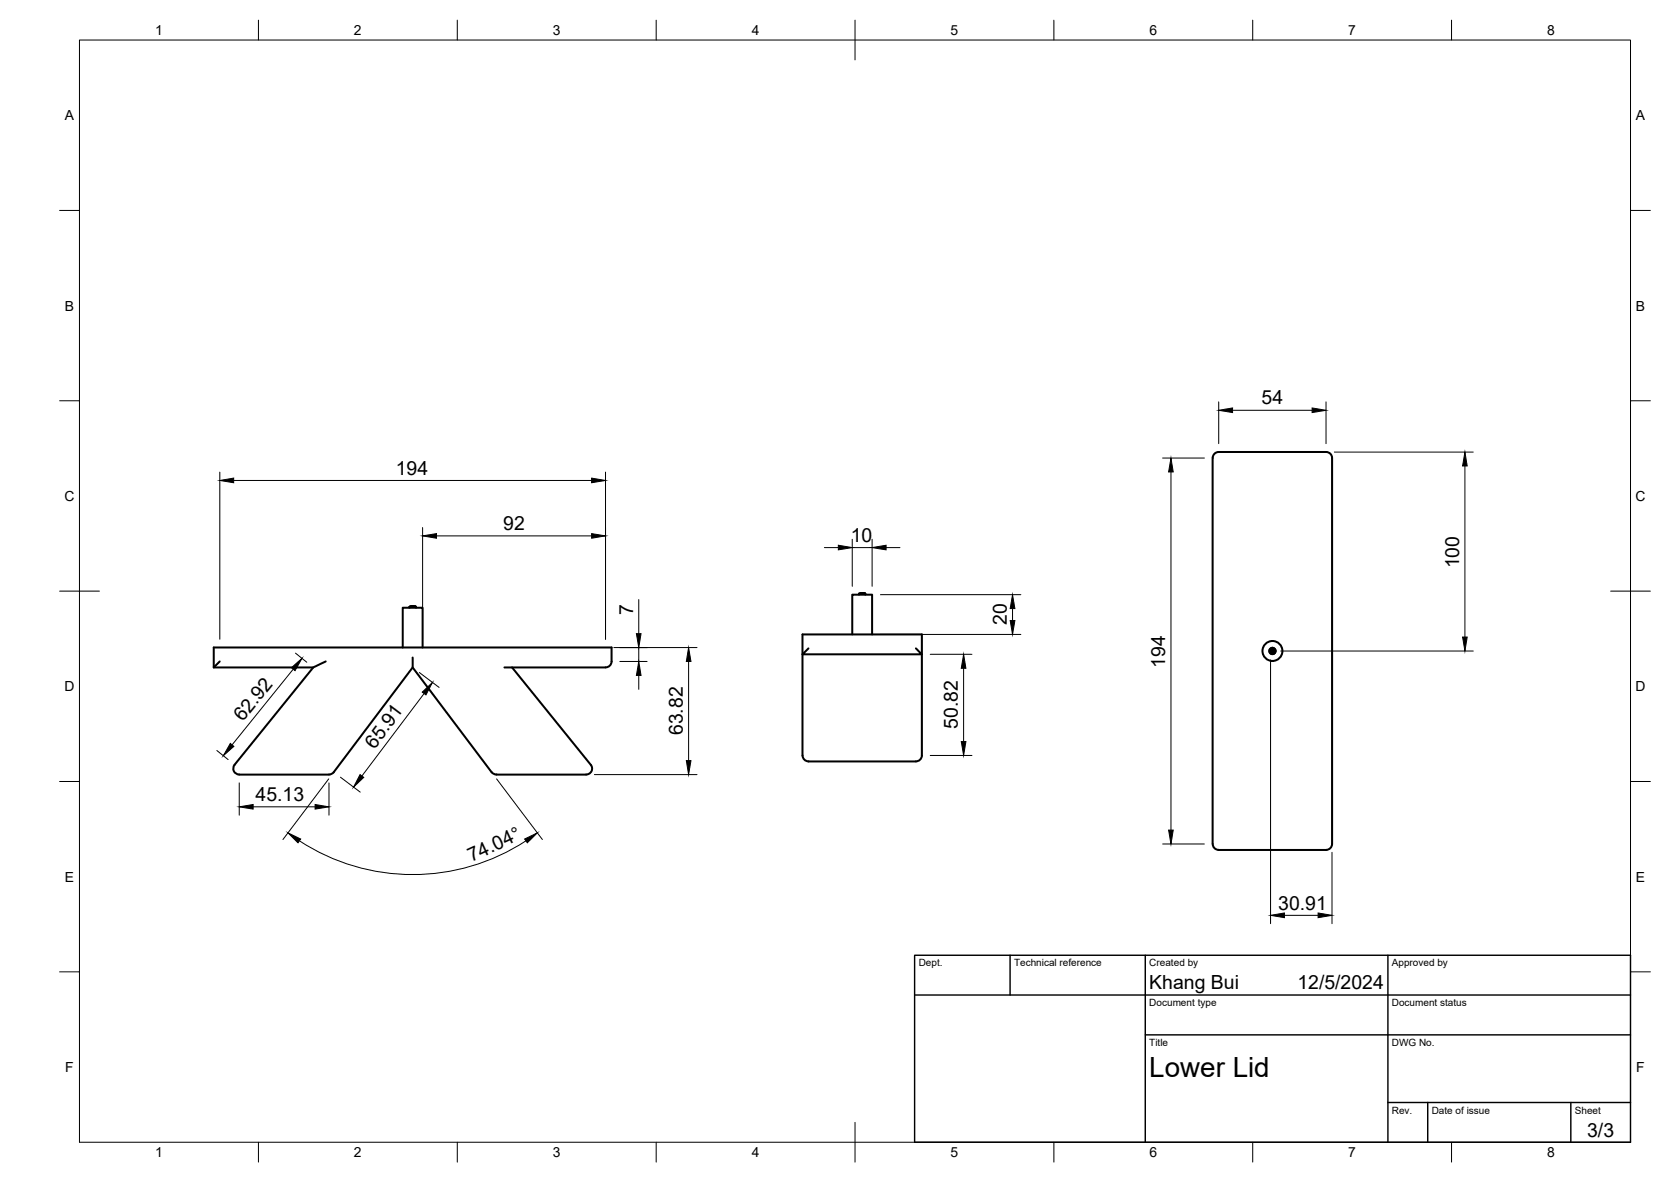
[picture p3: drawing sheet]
<svg xmlns="http://www.w3.org/2000/svg" width="420mm" height="297mm" viewBox="0 0 420 297" stroke-linecap="round" stroke-linejoin="round" font-family="sans-serif">
<!-- layer: Visible -->
<g fill="none" stroke="#000" stroke-width=".51">
<path d="M306.4 113.6h27M306.4 113.6a1.49 1.49 0 0 0-1.5 1.5v97a1.54 1.54 0 0 0 1.5 1.5M333.4 113.6a1.49 1.49 0 0 1 1.5 1.5v97a1.49 1.49 0 0 1-1.5 1.5M103 152.7v-.2h1.5l.1 .2M103.3 152.4l-.3 .1M103.3 152.4h.3M103.9 152.3h-.3M103.9 152.3l.6 .2M201.8 159.4h30v30.4a1.49 1.49 0 0 1-1.5 1.5h-27a1.52 1.52 0 0 1-1.5-1.4zM214.3 159.4v-10h5v10M216.6 149.1l-.6 .1M216.7 149.1h.2"/>
<path d="M217 149l.6 .2M217.6 149.2h-1.6v.2M217.6 149.2v.2M55.2 166.2l-1.5 1.5M78.8 167.7l-19.8 24.5a1.49 1.49 0 0 0-.2 1.6 1.49 1.49 0 0 0 1.3 .8M81.9 166.2l-3.1 1.5h-25.1v-5h100.1v3.5a1.49 1.49 0 0 1-1.5 1.5M101.3 162.7v-10h5v10M103.8 165.2v2.5l-19.9 26.3-.5 .5-.7 .1M103.8 167.7l19.8 26.4M126.8 167.7h25.5M128.8 167.7l19.8 24.5a1.49 1.49 0 0 1 .1 1.6 1.49 1.49 0 0 1-1.3 .8M203.3 162.9l-1.5 1.5h30l-1.5-1.5"/>
<path d="M319.5 163.5v.2M319.7 163.7h-.2h.3M319.7 163.7l.1 .1M319.8 163.4h-.3l.2 .1M319.8 163.4l-.1 .1M319.8 163.8v.3v-.3M319.8 164h.3M319.8 163.1h.3M319.8 163.4v-.3v.3M320.1 163.4v.1M320.1 163.1l-.1 .3M320.1 163.1v.3"/>
<path d="M320.1 163.8v.3l-.1-.3M320.1 163.7v.1M320.1 163.4h.3M320.1 163.7h.3M320.4 163.5v.2M320.4 163.5h-.3M320.4 163.7h-.3M60.1 194.7h22.6M123.6 194l.5 .5 .7 .1M124.8 194.7h22.6M306.4 213.6h27"/>
<circle cx="319.9" cy="163.6" r=".77"/>
<circle cx="319.9" cy="163.6" r="2.51"/>
</g>
<g fill="#000">
<circle cx="103.3" cy="152.4" r=".25"/>
<circle cx="104.2" cy="152.4" r=".25"/>
<circle cx="216.3" cy="149.1" r=".25"/>
<circle cx="217.3" cy="149.1" r=".25"/>
</g>
<!-- layer: BORDER -->
<g fill="none" stroke="#000" stroke-width=".25">
<path d="M20 10.1h390v276.9h-390zM65 5.1v5M115 5.1v5M165 5.1v5M215 5.1v10M265 5.1v5M315 5.1v5M365 5.1v5M15 52.9h5M410 52.9h5M15 100.7h5M410 100.7h5"/>
<path d="M15 148.6h10M405 148.6h10M15 196.4h5M410 196.4h5M15 244.2h5M410 244.2h5M65 287v5M115 287v5M165 287v5M215 282.1v9.9M265 287v5M315 287v5"/>
<path d="M365 287v5"/>
</g>
<!-- layer: TITLEBLOCK -->
<path d="M230 240.1h180v46.9h-180zM230 250h180M254 240.1v9.9M288 240.1v46.9M349 240.1v46.9M288 260.1h122M349 277.1h61M359 277.1v9.9M395 277.1v9.9" fill="none" stroke="#000" stroke-width=".36"/>
<!-- layer: FD_Dimensions -->
<g fill="none" stroke="#000" stroke-width=".25">
<path d="M55.3 118.6v42M152.3 118.6v42M292.3 115.1h10.5M294.4 118.6v90M306.4 101v10.5M309.9 103.1h20M333.4 101v10.5M335.5 113.6h34.9M368.3 117.1v43M58.8 120.7h90M106.3 132.6v28M109.7 134.7h39.1"/>
<path d="M207.3 137.6h3.5M214.3 135.5v11.8M214.3 137.6h5M219.3 135.5v11.8M222.8 137.6h3.5M160.6 150.7v8.5M221.4 159.4h35.3M221.4 149.4h35.3M254.6 152.9v3M73.7 168.2l-15.3 19M74.3 164.1l2.8 2.3M105.4 169l5 3.7"/>
<path d="M106.6 174.3l-15.6 20.7M154.3 162.7h21M155.9 166.2h6.8M160.6 162.7v3.5M160.6 169.7v3.5M173.1 166.2v24.9M233.9 164.4h10.5M242.3 167.9v18.5M319.5 165.8v66.3M322 163.6h48.4M54.5 188.6l2.9 2.3M60.2 196.8v8.1"/>
<path d="M82.7 195.7l-11.6 15.3M82.7 196.8v8.1M85.6 195.3l5 3.8M124.9 195.7l11.5 15.3M149.5 194.7h25.8M233.9 189.9h10.5M63.6 202.8h15.6M75.3 211.3a52.1 52.1 0 0 0 57 0M292.3 212.1h10.5M334.9 214.2v17.9M323 230h8.4"/>
</g>
<g fill="#000" stroke="#000" stroke-width=".25">
<path d="M294.4 115.1l.6 3.5h-1.2zM306.4 103.1l3.5-.6v1.2zM329.9 102.5l3.5 .6-3.5 .6zM368.3 113.6l.6 3.5h-1.2zM55.3 120.7l3.5-.6v1.2zM106.3 134.7l3.4-.6v1.2zM148.8 120.1l3.5 .6-3.5 .6zM148.8 134.1l3.5 .6-3.5 .6zM210.8 137l3.5 .6-3.5 .6zM219.3 137.6l3.5-.6v1.2zM160 159.2h1.2l-.6 3.5zM254 155.9h1.2l-.6 3.5z"/>
<path d="M254.6 149.4l.6 3.5h-1.2zM73.3 167.8l2.6-2.4-1.7 3.1zM106.2 173.9l2.5-2.4-1.6 3.1zM160.6 166.2l.6 3.5h-1.2zM173.1 162.7l.6 3.5h-1.1zM242.3 164.4l.6 3.5h-1.2zM367.7 160.1h1.2l-.6 3.5zM57.9 186.8l.9 .8-2.6 2.3zM90.5 194.7l1 .7-2.6 2.4zM172.6 191.1h1.1l-.6 3.6zM241.7 186.4h1.2l-.6 3.5zM60.2 202.8l3.4-.6v1.1z"/>
<path d="M72.4 209.3l3.2 1.5-.7 1zM79.2 202.2l3.5 .6-3.5 .5zM131.9 210.8l3.2-1.5-2.5 2.5zM293.8 208.6h1.2l-.6 3.5zM319.5 230l3.5-.6v1.2zM331.4 229.4l3.5 .6-3.5 .6z"/>
</g>
<text font-size="7" x="289" y="270.6">Lower Lid</text>
<g font-size="4.9">
<text x="317.2" y="101.6">54</text>
<text x="99.5" y="119.3">194</text>
<text x="126.6" y="133.2">92</text>
<text x="213.9" y="136.2">10</text>
<text x="366.9" y="142.8" transform="rotate(-90 366.9 142.8)">100</text>
<text x="159.2" y="154.6" transform="rotate(-90 159.2 154.6)">7</text>
<text x="253.1" y="157.1" transform="rotate(-90 253.1 157.1)">20</text>
<text x="293" y="167.8" transform="rotate(-90 293 167.8)">194</text>
<text x="61.1" y="181.5" transform="rotate(-51 61.1 181.5)">62.92</text>
<text x="171.7" y="184.8" transform="rotate(-90 171.7 184.8)">63.82</text>
<text x="240.8" y="183.2" transform="rotate(-90 240.8 183.2)">50.82</text>
<text x="94.2" y="188.4" transform="rotate(-53 94.2 188.4)">65.91</text>
<text x="64.3" y="201.3">45.13</text>
<text x="118.5" y="216.6" transform="rotate(-25 118.5 216.6)">74.04°</text>
<text x="321.4" y="228.6">30.91</text>
<text x="289" y="248.5">Khang Bui</text>
<text x="326.2" y="248.5">12/5/2024</text>
<text x="399.1" y="285.7">3/3</text>
</g>
<g font-size="3.5">
<text x="39" y="8.8">1</text>
<text x="89" y="8.8">2</text>
<text x="139" y="8.8">3</text>
<text x="189" y="8.8">4</text>
<text x="239" y="8.8">5</text>
<text x="289" y="8.8">6</text>
<text x="339" y="8.8">7</text>
<text x="389" y="8.8">8</text>
<text x="16.3" y="30.2">A</text>
<text x="411.3" y="30.2">A</text>
<text x="16.3" y="78">B</text>
<text x="411.3" y="78">B</text>
<text x="16.2" y="125.9">C</text>
<text x="411.2" y="125.9">C</text>
<text x="16.2" y="173.7">D</text>
<text x="411.2" y="173.7">D</text>
<text x="16.3" y="221.6">E</text>
<text x="411.3" y="221.6">E</text>
<text x="16.4" y="269.4">F</text>
<text x="411.4" y="269.4">F</text>
<text x="39" y="290.8">1</text>
<text x="89" y="290.8">2</text>
<text x="139" y="290.8">3</text>
<text x="189" y="290.8">4</text>
<text x="239" y="290.8">5</text>
<text x="289" y="290.8">6</text>
<text x="339" y="290.8">7</text>
<text x="389" y="290.8">8</text>
</g>
<g font-size="2.5">
<text x="231" y="242.9">Dept.</text>
<text x="255" y="242.9">Technical reference</text>
<text x="289" y="242.9">Created by</text>
<text x="350" y="242.9">Approved by</text>
<text x="289" y="252.8">Document type</text>
<text x="350" y="252.8">Document status</text>
<text x="289" y="262.9">Title</text>
<text x="350" y="262.9">DWG No.</text>
<text x="350" y="279.9">Rev.</text>
<text x="360" y="279.9">Date of issue</text>
<text x="396" y="279.9">Sheet</text>
</g>
</svg>
